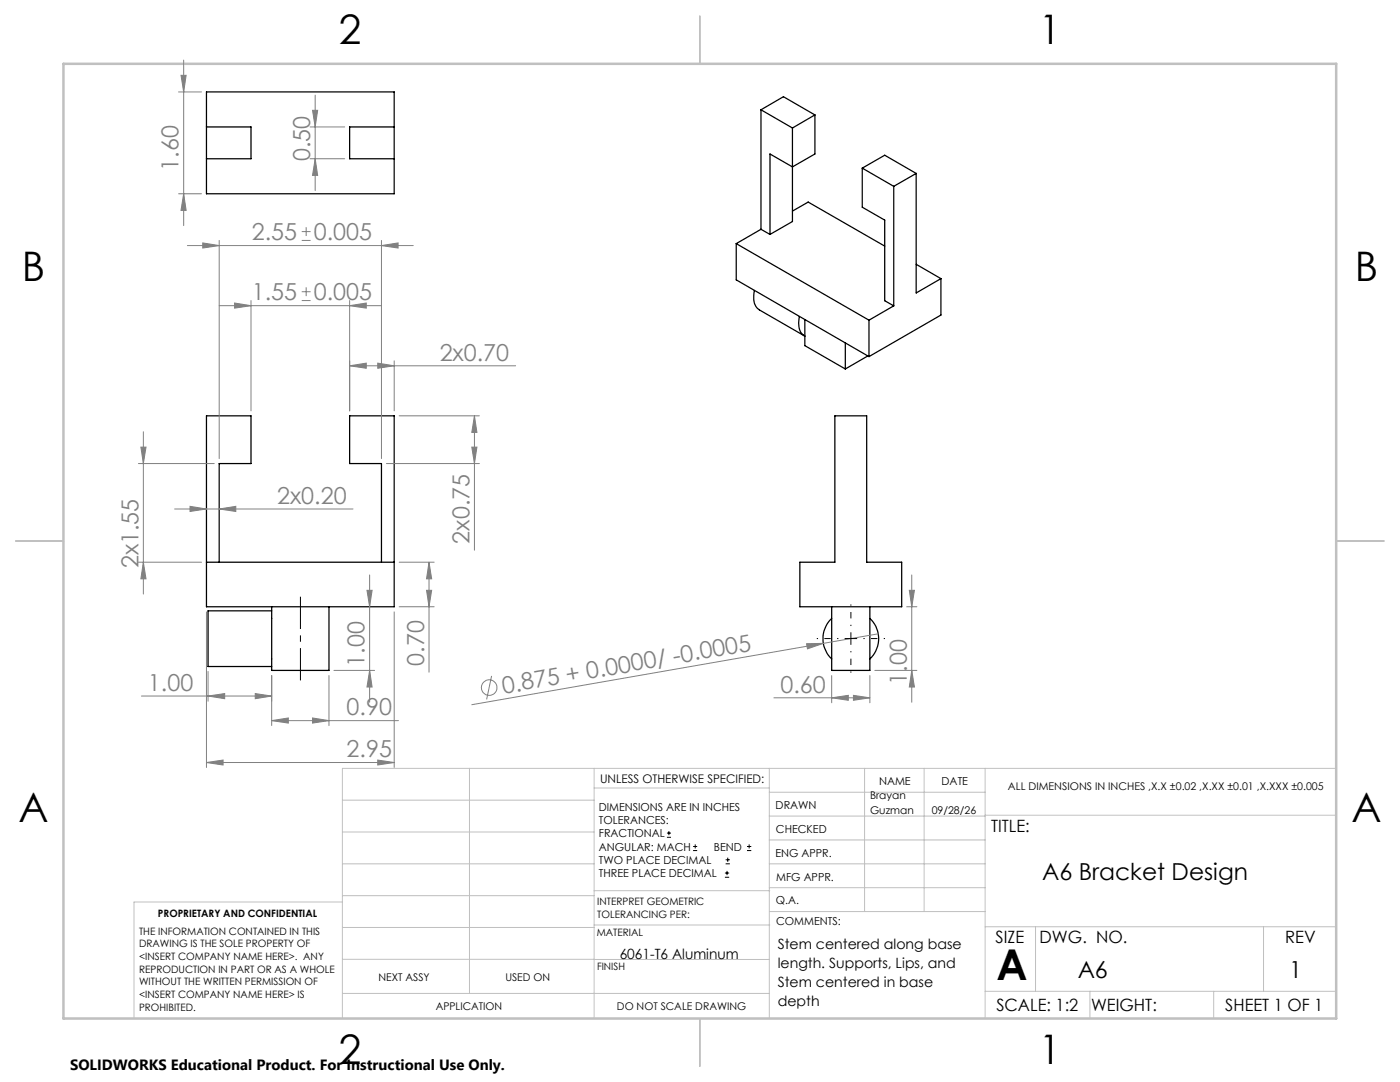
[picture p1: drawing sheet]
<svg xmlns="http://www.w3.org/2000/svg" width="279mm" height="216mm" viewBox="0 0 279 216" stroke-linecap="round" stroke-linejoin="round" font-family="sans-serif">
<g fill="none" stroke="#000" stroke-width=".25">
<path d="M41.2 18.3h37.5v20.4h-37.5zM41.2 25.3h8.9v6.4h-8.9M78.7 25.3h-8.9v6.4h8.9M151.9 21.9l4.5-2.6 6.2 3.6M151.9 21.9l6.3 3.6M151.9 21.9v23.9M158.2 25.5v18.7l-4.5 2.6M162.6 22.9l-4.4 2.6M162.6 22.9v7.8l-4.4 2.6-4.5-2.6v16.1M172.1 33.5l6.3 3.7M172.1 33.5l4.5-2.5 6.2 3.6M172.1 33.5v7.8l4.5 2.6v16.1l1.8 1"/>
<path d="M178.4 37.2v23.8M182.8 34.6v23.9l5-2.9M182.8 34.6l-4.4 2.6M146.9 48.6l26.5 15.3M146.9 48.6v7.2l26.5 15.4M150.6 58a3.5 3.5 0 0 0 1 3.8l8.9 5.2M151.9 45.8l-5 2.8M151.9 45.8l1.8 1M158.2 42.1l3.1-1.8 15.3 8.8M182.8 52.7l5 2.9M187.8 55.6v7.3l-14.4 8.3M159.5 63.1a3.8 3.8 0 0 0 .9 3.8l.2 .2"/>
<path d="M160.6 63.8v5.2l8.1 4.6M168.7 68.4v5.2M173.2 71l-4.5 2.6M173.4 63.9v7.3M178.4 61l-5 2.9M166.6 83h6.4v29.2h7v8.9h-20.4v-8.9h7zM41.2 112.2h37.5M43.7 112.2v-19.7h6.4v-9.5h-8.9v38.1h37.5v-38.1h-8.9v9.5h6.3v19.7M54.2 121.9h-12.7v11.1h12.7M54.2 121.1v12.7h11.5v-12.7M166 123.4a5.6 5.6 0 0 0 0 8.1M166 121.1v12.7h7.6v-12.7"/>
<path d="M173.6 123.4a5.5 5.5 0 0 1 0 8.1"/>
</g>
<path d="M41.2 122.1v31M78.7 122.1v31M41.2 152.2l3.3-.5v.9zM41.2 152.2h37.5" fill="none" stroke="#808080" stroke-width=".2"/>
<g fill="none" stroke="#c0c0c0" stroke-width=".2">
<path d="M68.3 159.7h50.3M93.7 153.3v44.9M118.6 153.3v49.9M118.6 157.2h34.9M153.5 153.3v49.9M153.5 158.1h43.1M172.5 153.3v28.6M184.4 153.3v28.6M196.6 153.3v49.9M266.7 153.3h-198.4v49.9M68.3 178.7h50.3M68.3 172.4h50.3"/>
<path d="M68.3 166h50.3M68.3 180h-41.6v23.2M118.6 177.7h35M153.5 167.6h43.1M153.5 162.8h43.1M153.5 172.4h43.1M153.5 177.1h43.1M196.6 162.7h70.1M68.3 198.2h85.2M68.3 191.4l85.2 .1M68.3 185.1h50.3M118.6 184.6h35"/>
<path d="M153.6 181.9h43M196.6 197.8h70.1M196.6 184.9h70.1M206.7 184.9v12.9M217.5 197.8v5.4M242.2 197.8v5.4M252.2 184.9v12.9"/>
</g>
<path d="M139.7 3.2v9.5M3.1 107.9h9.6M266.7 107.9h9.5M139.7 203.2v9.6" fill="none" stroke="#c0c0c0" stroke-width=".25"/>
<path d="M12.7 12.7h254v190.5h-254z" fill="none" stroke="#c0c0c0" stroke-width=".5"/>
<path d="M41.2 152.2l3.3-.5v.9z" fill="#808080"/>
<path d="M75.4 151.7l3.3 .5-3.3 .4z" fill="none" stroke="#808080" stroke-width=".2"/>
<path d="M75.4 151.7l3.3 .5-3.3 .4z" fill="#808080"/>
<path d="M69.8 72v10M69.8 73h33.1M75.4 72.5l3.3 .5-3.3 .5zM78.7 72v10" fill="none" stroke="#808080" stroke-width=".2"/>
<path d="M75.4 72.5l3.3 .5-3.3 .5z" fill="#808080"/>
<path d="M69.8 73l3.3-.5v1z" fill="none" stroke="#808080" stroke-width=".2"/>
<path d="M69.8 73l3.3-.5v1z" fill="#808080"/>
<path d="M27.6 92.5h15.2M28.1 89.2h1l-.5 3.3zM28.6 86.1v32.4M27.6 112.2h12.6" fill="none" stroke="#808080" stroke-width=".2"/>
<path d="M28.1 89.2h1l-.5 3.3z" fill="#808080"/>
<path d="M28.6 112.2l.5 3.3h-1z" fill="none" stroke="#808080" stroke-width=".2"/>
<path d="M28.6 112.2l.5 3.3h-1z" fill="#808080"/>
<path d="M77.1 92.5h18.6M79.7 83h16M94.7 83l.5 3.3h-1zM94.7 83v26.8" fill="none" stroke="#808080" stroke-width=".2"/>
<path d="M94.7 83l.5 3.3h-1z" fill="#808080"/>
<path d="M94.2 89.2h1l-.5 3.3z" fill="none" stroke="#808080" stroke-width=".2"/>
<path d="M94.2 89.2h1l-.5 3.3z" fill="#808080"/>
<path d="M34.9 101.6h35.5M37.9 101l3.3 .6-3.3 .5z" fill="none" stroke="#808080" stroke-width=".2"/>
<path d="M37.9 101l3.3 .6-3.3 .5z" fill="#808080"/>
<path d="M43.7 101.6l3.4-.6v1.1z" fill="none" stroke="#808080" stroke-width=".2"/>
<path d="M43.7 101.6l3.4-.6v1.1z" fill="#808080"/>
<path d="M79.7 112.2h6.9M85.6 112.2l.5 3.3h-1zM85.6 112.2v21.9M79.7 121.1h6.9" fill="none" stroke="#808080" stroke-width=".2"/>
<path d="M85.6 112.2l.5 3.3h-1z" fill="#808080"/>
<path d="M85.1 117.8h1l-.5 3.3z" fill="none" stroke="#808080" stroke-width=".2"/>
<path d="M85.1 117.8h1l-.5 3.3z" fill="#808080"/>
<path d="M54.2 134.8v10M65.7 134.8v10M54.2 143.8l3.3-.5v1zM54.2 143.8h25.3" fill="none" stroke="#808080" stroke-width=".2"/>
<path d="M54.2 143.8l3.3-.5v1z" fill="#808080"/>
<path d="M62.4 143.3l3.3 .5-3.3 .5z" fill="none" stroke="#808080" stroke-width=".2"/>
<path d="M62.4 143.3l3.3 .5-3.3 .5z" fill="#808080"/>
<path d="M28.2 138.9h26M41.5 138.9l3.3-.5v1zM41.5 134v5.9M54.2 134.8v5.1" fill="none" stroke="#808080" stroke-width=".2"/>
<path d="M41.5 138.9l3.3-.5v1z" fill="#808080"/>
<path d="M50.9 138.4l3.3 .5-3.3 .5z" fill="none" stroke="#808080" stroke-width=".2"/>
<path d="M50.9 138.4l3.3 .5-3.3 .5z" fill="#808080"/>
<path d="M73.8 114.7v25.4M66.6 133.8h8.2M73.8 133.8l.5 3.3h-1.1z" fill="none" stroke="#808080" stroke-width=".2"/>
<path d="M73.8 133.8l.5 3.3h-1.1z" fill="#808080"/>
<path d="M73.2 117.8h1.1l-.5 3.3z" fill="none" stroke="#808080" stroke-width=".2"/>
<path d="M73.2 117.8h1.1l-.5 3.3z" fill="#808080"/>
<path d="M37.4 49h45.1M40.5 48.5l3.2 .5-3.2 .5zM43.7 48v43.5M60.2 48h1.8M60.2 46.2h1.8M61.1 45.3v1.8M76.1 48v43.5" fill="none" stroke="#808080" stroke-width=".2"/>
<path d="M40.5 48.5l3.2 .5-3.2 .5z" fill="#808080"/>
<path d="M76.1 49l3.3-.5v1z" fill="none" stroke="#808080" stroke-width=".2"/>
<path d="M76.1 49l3.3-.5v1z" fill="#808080"/>
<path d="M50.1 60v22M60.2 60h1.8M60.2 58.2h1.8M61.1 57.3v1.8M69.8 60v22M43.7 61h32.4M46.8 60.5l3.3 .5-3.3 .5z" fill="none" stroke="#808080" stroke-width=".2"/>
<path d="M46.8 60.5l3.3 .5-3.3 .5z" fill="#808080"/>
<path d="M69.8 61l3.3-.5v1z" fill="none" stroke="#808080" stroke-width=".2"/>
<path d="M69.8 61l3.3-.5v1z" fill="#808080"/>
<path d="M62.9 19v19M61.9 31.7h6.9M61.9 25.3h6.9M62.9 31.7l.5 3.3h-1z" fill="none" stroke="#808080" stroke-width=".2"/>
<path d="M60 135.8v-16.7" fill="none" stroke="#000" stroke-width=".2" stroke-dasharray="15.2 1.3 1.3 1.3" stroke-dashoffset="8.8" stroke-linecap="butt"/>
<path d="M62.9 31.7l.5 3.3h-1z" fill="#808080"/>
<path d="M62.4 22h1l-.5 3.3z" fill="none" stroke="#808080" stroke-width=".2"/>
<path d="M62.4 22h1l-.5 3.3z" fill="#808080"/>
<path d="M35.6 18.3h4.6M36.7 12v33M35.6 38.7h4.6M36.7 38.7l.4 3.3h-1z" fill="none" stroke="#808080" stroke-width=".2"/>
<path d="M36.7 38.7l.4 3.3h-1z" fill="#808080"/>
<path d="M36.1 15h1l-.4 3.3z" fill="none" stroke="#808080" stroke-width=".2"/>
<path d="M36.1 15h1l-.4 3.3z" fill="#808080"/>
<path d="M154.4 139.2h19.2M166 139.2l3.3-.5v1zM166 134.8v5.4M173.6 134.8v5.4" fill="none" stroke="#808080" stroke-width=".2"/>
<path d="M166 139.2l3.3-.5v1z" fill="#808080"/>
<path d="M170.3 138.7l3.3 .5-3.3 .5z" fill="none" stroke="#808080" stroke-width=".2"/>
<path d="M170.3 138.7l3.3 .5-3.3 .5z" fill="#808080"/>
<g fill="none" stroke="#808080" stroke-width=".2">
<path d="M98.1 134.9l-1 4.7M161 128.4h3.3l-3.2 1.1zM175.3 126.5l-81.1 14.1"/>
<circle cx="97.6" cy="137.2" r="1.56"/>
</g>
<path d="M161 128.4h3.3l-3.2 1.1z" fill="#808080"/>
<path d="M182 114.7v25.4M174.6 133.8h8.4M180.9 121.1h2.1M182 133.8l.5 3.3h-1z" fill="none" stroke="#808080" stroke-width=".2"/>
<path d="M182 133.8l.5 3.3h-1z" fill="#808080"/>
<path d="M181.5 117.8h1l-.5 3.3z" fill="none" stroke="#808080" stroke-width=".2"/>
<path d="M181.5 117.8h1l-.5 3.3z" fill="#808080"/>
<g fill="none" stroke="#000" stroke-width=".2">
<path d="M133.1 167.1h.8M133.1 166.2h.8M133.5 165.8v.9M138.3 169.7h.8M138.3 168.9h.8M138.7 168.5v.8M144.7 175h.8M144.7 174.2h.8M144.8 172.4h.9M144.8 171.6h.9M145.1 173.8v.8M145.2 171.1v.9"/>
<path d="M149.1 169.7h.8M149.1 168.9h.8M149.5 168.5v.8"/>
</g>
<path d="M169.8 127.4v-1.2M169.8 127.4h-1.2M169.8 127.4v1.3M169.8 127.4h1.3" fill="none" stroke="#000" stroke-width=".2" stroke-dasharray="15.2 1.3 1.3 1.3" stroke-linecap="butt"/>
<path d="M167.3 127.4h-4.3M169.8 124.9v-4.3M169.8 129.9v4.3M172.3 127.4h4.3" fill="none" stroke="#000" stroke-width=".2" stroke-dasharray="15.2 1.3 1.3 1.3" stroke-dashoffset="15" stroke-linecap="butt"/>
<text font-size="8.5" x="198.9" y="195.5">A</text>
<g font-size="8.1">
<text x="67.6" y="8.9">2</text>
<text x="207.3" y="8.9">1</text>
<text x="4.4" y="56.1">B</text>
<text x="270.4" y="56.1">B</text>
<text x="3.7" y="164.1">A</text>
<text x="269.7" y="164.1">A</text>
<text x="67.6" y="212.4">2</text>
<text x="207.3" y="212.4">1</text>
</g>
<g font-size="4.7" fill="#808080">
<text x="35.6" y="34.1" transform="rotate(-90 35.6 34.1)">1.60</text>
<text x="61.9" y="32.1" transform="rotate(-90 61.9 32.1)">0.50</text>
<text x="50.2" y="47.9">2.55</text>
<text x="62.6" y="47.9">0.005</text>
<text x="50.2" y="59.9">1.55</text>
<text x="62.6" y="59.9">0.005</text>
<text x="87.8" y="72">2x0.70</text>
<text x="55.3" y="100.5">2x0.20</text>
<text x="27.6" y="113.4" transform="rotate(-90 27.6 113.4)">2x1.55</text>
<text x="93.7" y="108.5" transform="rotate(-90 93.7 108.5)">2x0.75</text>
<text x="29.5" y="137.9">1.00</text>
<text x="72.8" y="133" transform="rotate(-90 72.8 133)">1.00</text>
<text x="84.6" y="132.8" transform="rotate(-90 84.6 132.8)">0.70</text>
<text x="181" y="136.6" transform="rotate(-90 181 136.6)">1.00</text>
<text x="69.2" y="142.8">0.90</text>
<text x="100.5" y="138.4" transform="rotate(-10 100.5 138.4)">0.875 + 0.0000/ -0.0005</text>
<text x="155.7" y="138.2">0.60</text>
<text x="69.2" y="151.1">2.95</text>
</g>
<g font-size="4.7">
<text x="208" y="175.5">A6 Bracket Design</text>
<text x="215.1" y="195.1">A6</text>
<text x="257.3" y="195.1">1</text>
</g>
<g font-size="3.4">
<text x="197.8" y="166">TITLE:</text>
<text x="198.7" y="188.1">SIZE</text>
<text x="207.5" y="188.1">DWG. NO.</text>
<text x="256.5" y="188.2">REV</text>
<text x="198.8" y="201.7">SCALE: 1:2</text>
<text x="217.7" y="201.8">WEIGHT:</text>
<text x="244.5" y="201.7">SHEET 1 OF 1</text>
</g>
<text font-size="3" x="14" y="213.5">SOLIDWORKS Educational Product. For Instructional Use Only.</text>
<g font-size="2.8">
<text x="123.7" y="191.3">6061-T6 Aluminum</text>
<text x="155.2" y="189.3">Stem centered along base</text>
<text x="155.2" y="193.1">length. Supports, Lips, and</text>
<text x="155.2" y="196.9">Stem centered in base</text>
<text x="155.2" y="200.8">depth</text>
</g>
<text font-size="2.4" x="119.8" y="156.2">UNLESS OTHERWISE SPECIFIED:</text>
<g font-size="2.2">
<text x="119.5" y="161.8">DIMENSIONS ARE IN INCHES</text>
<text x="154.8" y="161.4">DRAWN</text>
<text x="175.4" y="156.6">NAME</text>
<text x="187.9" y="156.7">DATE</text>
<text x="119.5" y="164.4">TOLERANCES:</text>
<text x="119.5" y="167.1">FRACTIONAL</text>
<text x="154.9" y="166.3">CHECKED</text>
<text x="119.5" y="169.7">ANGULAR: MACH</text>
<text x="119.5" y="172.4">TWO PLACE DECIMAL</text>
<text x="142.5" y="169.7">BEND</text>
<text x="154.8" y="170.9">ENG APPR.</text>
<text x="119.5" y="175">THREE PLACE DECIMAL</text>
<text x="154.9" y="175.7">MFG APPR.</text>
<text x="154.9" y="180.4">Q.A.</text>
<text x="154.9" y="184.6">COMMENTS:</text>
</g>
<g font-size="2.1">
<text x="173.6" y="159.4">Brayan</text>
<text x="201.2" y="157.5">ALL DIMENSIONS IN INCHES ,X.X ±0.02 ,X.XX ±0.01 ,X.XXX ±0.005</text>
<text x="173.6" y="162.5">Guzman</text>
<text x="185.9" y="162.5">09/28/26</text>
<text x="75.5" y="195.7">NEXT ASSY</text>
<text x="100.9" y="195.7">USED ON</text>
<text x="86.9" y="201.5">APPLICATION</text>
<text x="123.1" y="201.6">DO NOT SCALE DRAWING</text>
</g>
<g font-size="2">
<text x="31.5" y="182.9">PROPRIETARY AND CONFIDENTIAL</text>
<text x="119.2" y="180.6">INTERPRET GEOMETRIC</text>
<text x="119.2" y="183.1">TOLERANCING PER:</text>
<text x="27.8" y="186.5">THE INFORMATION CONTAINED IN THIS</text>
<text x="27.8" y="189">DRAWING IS THE SOLE PROPERTY OF</text>
<text x="27.8" y="191.6">&lt;INSERT COMPANY NAME HERE&gt;. ANY</text>
<text x="119.1" y="186.7">MATERIAL</text>
<text x="27.8" y="194.1">REPRODUCTION IN PART OR AS A WHOLE</text>
<text x="27.8" y="196.6">WITHOUT THE WRITTEN PERMISSION OF</text>
<text x="119.1" y="193.5">FINISH</text>
<text x="27.8" y="199.1">&lt;INSERT COMPANY NAME HERE&gt; IS</text>
<text x="27.8" y="201.7">PROHIBITED.</text>
</g>
</svg>
